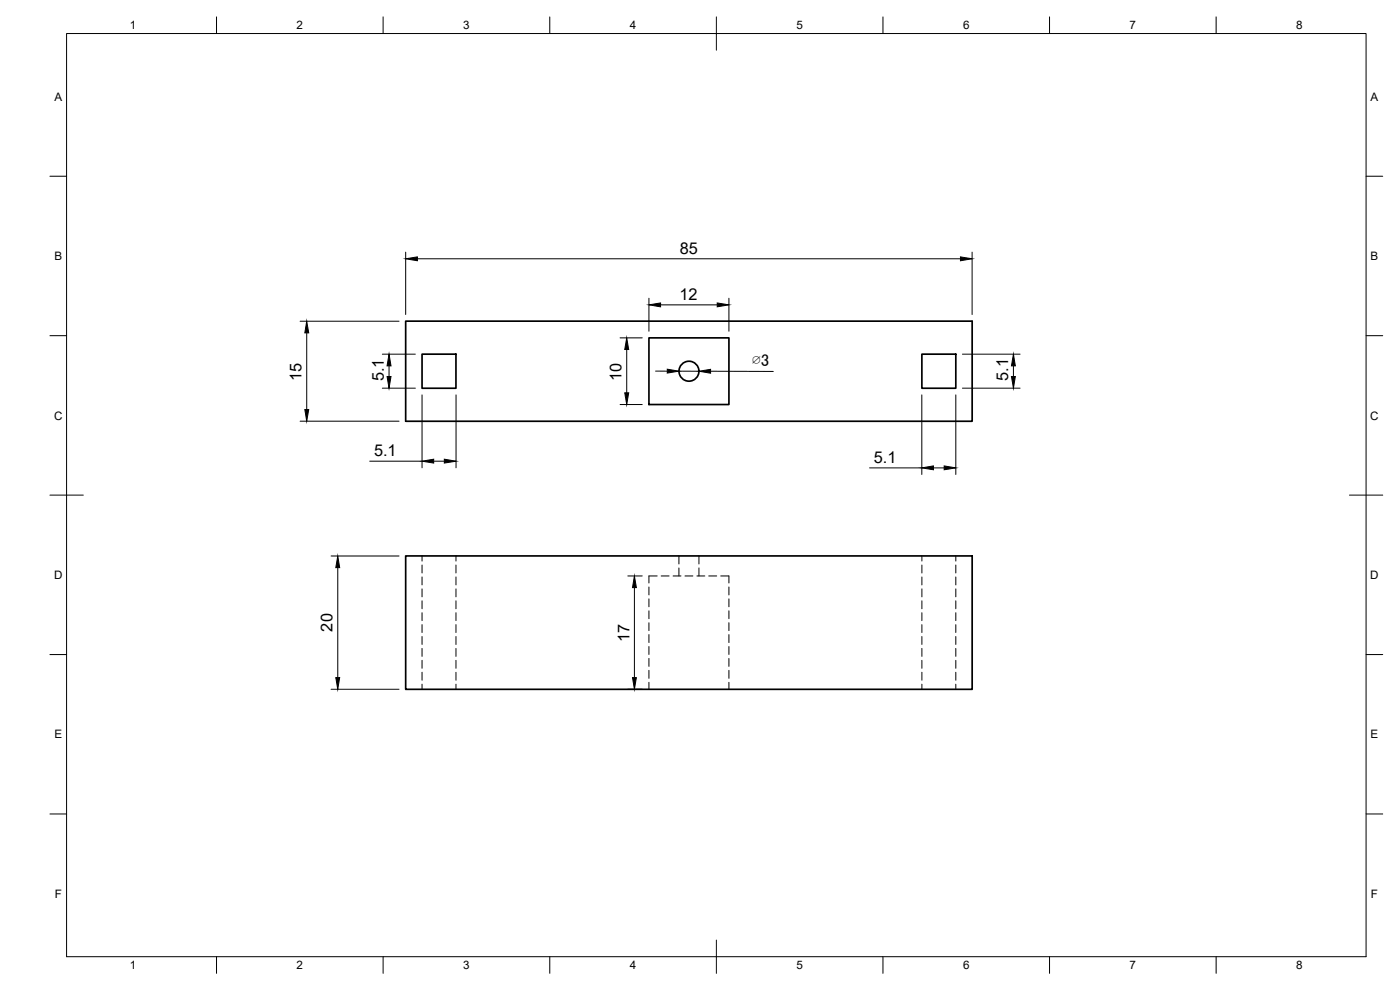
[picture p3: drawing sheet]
<svg xmlns="http://www.w3.org/2000/svg" width="420mm" height="297mm" viewBox="0 0 420 297" stroke-linecap="round" stroke-linejoin="round" font-family="sans-serif">
<!-- layer: Visible -->
<g fill="none" stroke="#000" stroke-width=".51">
<path d="M121.8 96.4h170v30h-170zM126.7 106.3h10.1v10.2h-10.1zM194.8 101.4h24v20h-24zM276.7 106.3h10.2v10.2h-10.2zM121.8 166.8h170v40h-170z"/>
<circle cx="206.8" cy="111.4" r="3"/>
</g>
<!-- layer: Hidden -->
<g fill="none" stroke="#000" stroke-width=".3">
<path d="M126.7 166.8v1.5M126.7 169.5v2.4M126.7 173.1v2.4M126.7 176.7v2.4M136.8 166.8v1.5M136.8 169.5v2.4M136.8 173.1v2.4M136.8 176.7v2.4M194.8 176.1v2.4M194.8 179.7v2.4M197.2 172.8h-2.4v2.1M198.4 172.8h2.4"/>
<path d="M202 172.8h2.4M203.8 166.8v2.4M203.8 170.4v2.4M205.6 172.8h2.3M209.1 172.8h2.4M209.8 166.8v2.4M209.8 170.4v2.4M212.7 172.8h2.4M216.3 172.8h2.5v2.1M218.8 176.1v2.4M218.8 179.7v2.4M276.7 166.8v1.5"/>
<path d="M276.7 169.5v2.4M276.7 173.1v2.4M276.7 176.7v2.4M286.9 166.8v1.5M286.9 169.5v2.4M286.9 173.1v2.4M286.9 176.7v2.4M126.7 180.3v2.4M126.7 183.8v2.4M126.7 187.4v2.4M126.7 191v2.4M126.7 194.5v2.4"/>
<path d="M126.7 198.1v2.4M136.8 180.3v2.4M136.8 183.8v2.4M136.8 187.4v2.4M136.8 191v2.4M136.8 194.5v2.4M136.8 198.1v2.4M194.8 183.3v2.3M194.8 186.8v2.4M194.8 190.4v2.4M194.8 194v2.4M194.8 197.6v2.3"/>
<path d="M218.8 183.3v2.3M218.8 186.8v2.4M218.8 190.4v2.4M218.8 194v2.4M218.8 197.6v2.3M276.7 180.3v2.4M276.7 183.8v2.4M276.7 187.4v2.4M276.7 191v2.4M276.7 194.5v2.4M276.7 198.1v2.4M286.9 180.3v2.4"/>
<path d="M286.9 183.8v2.4M286.9 187.4v2.4M286.9 191v2.4M286.9 194.5v2.4M286.9 198.1v2.4M126.7 201.7v2.4M126.7 205.3v1.5M136.8 201.7v2.4M136.8 205.3v1.5M194.8 201.1v2.4M194.8 204.7v2.1M218.8 201.1v2.4"/>
<path d="M218.8 204.7v2.1M276.7 201.7v2.4M276.7 205.3v1.5M286.9 201.7v2.4M286.9 205.3v1.5"/>
</g>
<!-- layer: Border -->
<g fill="none" stroke="#000" stroke-width=".3">
<path d="M20 10.1h390v276.9h-390zM65 5.1v5M115 5.1v5M165 5.1v5M215 5.1v10M265 5.1v5M315 5.1v5M365 5.1v5M15 52.9h5M410 52.9h5M15 100.7h5M410 100.7h5"/>
<path d="M15 148.6h10M405 148.6h10M15 196.4h5M410 196.4h5M15 244.2h5M410 244.2h5M65 287v5M115 287v5M165 287v5M215 282.1v9.9M265 287v5M315 287v5"/>
<path d="M365 287v5"/>
</g>
<!-- layer: Dimensions -->
<g fill="none" stroke="#000" stroke-width=".3">
<path d="M121.8 75.7v18.7M125.3 77.6h162.9M291.7 75.7v18.7M90.1 96.4h29.7M92.1 99.9v23M194.8 89.5v9.9M198.2 91.5h17M218.8 89.5v9.9M114.7 116.5h10M114.7 106.3h10M116.8 109.8v3.2M126.7 118.5v21.9"/>
<path d="M136.9 118.5v21.9M186.1 101.4h6.6M188.1 104.9v13M196.7 111.3l3.6 .1M203.8 111.4h6M213.3 111.4h18.8M276.6 118.5v23.9M286.9 118.5v23.9M288.8 116.5h17.3M288.8 106.3h17.3M304.1 109.8v3.2M90.1 126.4h29.7"/>
<path d="M111 138.4h15.7M130.2 138.4h3.1M186.1 121.4h6.6M261 140.4h15.6M280.1 140.4h3.3M99.4 166.8h20.4M101.4 170.3v33M188.4 172.8h4.3M190.4 176.3v27M99.4 206.8h20.4M188.4 206.8h4.3"/>
</g>
<g fill="#000" stroke="#000" stroke-width=".3">
<path d="M121.8 77.6l3.5-.5v1.1zM288.2 77.1l3.5 .5-3.5 .6zM92.1 96.4l.5 3.5h-1.1zM194.8 91.5l3.4-.6v1.2zM215.2 90.9l3.6 .6-3.6 .6zM116.2 113h1.1l-.5 3.5zM116.8 106.3l.5 3.5h-1.1zM187.5 117.9h1.2l-.6 3.5zM188.1 101.4l.6 3.5h-1.2zM200.3 110.8l3.5 .6-3.5 .5zM209.8 111.4l3.5-.6v1.2zM304.1 106.3l.6 3.5h-1.1z"/>
<path d="M303.6 113h1.1l-.6 3.5zM91.5 122.9h1.1l-.5 3.5zM126.7 138.4l3.5-.6v1.1zM133.3 137.8l3.6 .6-3.6 .5zM276.6 140.4l3.5-.6v1.2zM283.4 139.8l3.5 .6-3.5 .6zM101.4 166.8l.5 3.5h-1.1zM190.4 172.8l.6 3.5h-1.2zM100.8 203.3h1.1l-.5 3.5zM189.8 203.3h1.2l-.6 3.5z"/>
</g>
<text font-size="5.1" x="225.7" y="109.9">∅3</text>
<g font-size="4.9">
<text x="204" y="76.1">85</text>
<text x="203.9" y="90">12</text>
<text x="90.5" y="114.3" transform="rotate(-90 90.5 114.3)">15</text>
<text x="115.2" y="114.4" transform="rotate(-90 115.2 114.4)">5.1</text>
<text x="186.5" y="114.2" transform="rotate(-90 186.5 114.2)">10</text>
<text x="302.6" y="114.2" transform="rotate(-90 302.6 114.2)">5.1</text>
<text x="112.2" y="136.8">5.1</text>
<text x="262.3" y="138.8">5.1</text>
<text x="99.8" y="189.5" transform="rotate(-90 99.8 189.5)">20</text>
<text x="188.9" y="192.7" transform="rotate(-90 188.9 192.7)">17</text>
</g>
<g font-size="3.5">
<text x="39" y="8.8">1</text>
<text x="89" y="8.8">2</text>
<text x="139" y="8.8">3</text>
<text x="189" y="8.8">4</text>
<text x="239" y="8.8">5</text>
<text x="289" y="8.8">6</text>
<text x="339" y="8.8">7</text>
<text x="389" y="8.8">8</text>
<text x="16.3" y="30.2">A</text>
<text x="411.3" y="30.2">A</text>
<text x="16.3" y="78">B</text>
<text x="411.3" y="78">B</text>
<text x="16.2" y="125.9">C</text>
<text x="411.2" y="125.9">C</text>
<text x="16.2" y="173.7">D</text>
<text x="411.2" y="173.7">D</text>
<text x="16.3" y="221.6">E</text>
<text x="411.3" y="221.6">E</text>
<text x="16.4" y="269.4">F</text>
<text x="411.4" y="269.4">F</text>
<text x="39" y="290.8">1</text>
<text x="89" y="290.8">2</text>
<text x="139" y="290.8">3</text>
<text x="189" y="290.8">4</text>
<text x="239" y="290.8">5</text>
<text x="289" y="290.8">6</text>
<text x="339" y="290.8">7</text>
<text x="389" y="290.8">8</text>
</g>
</svg>
